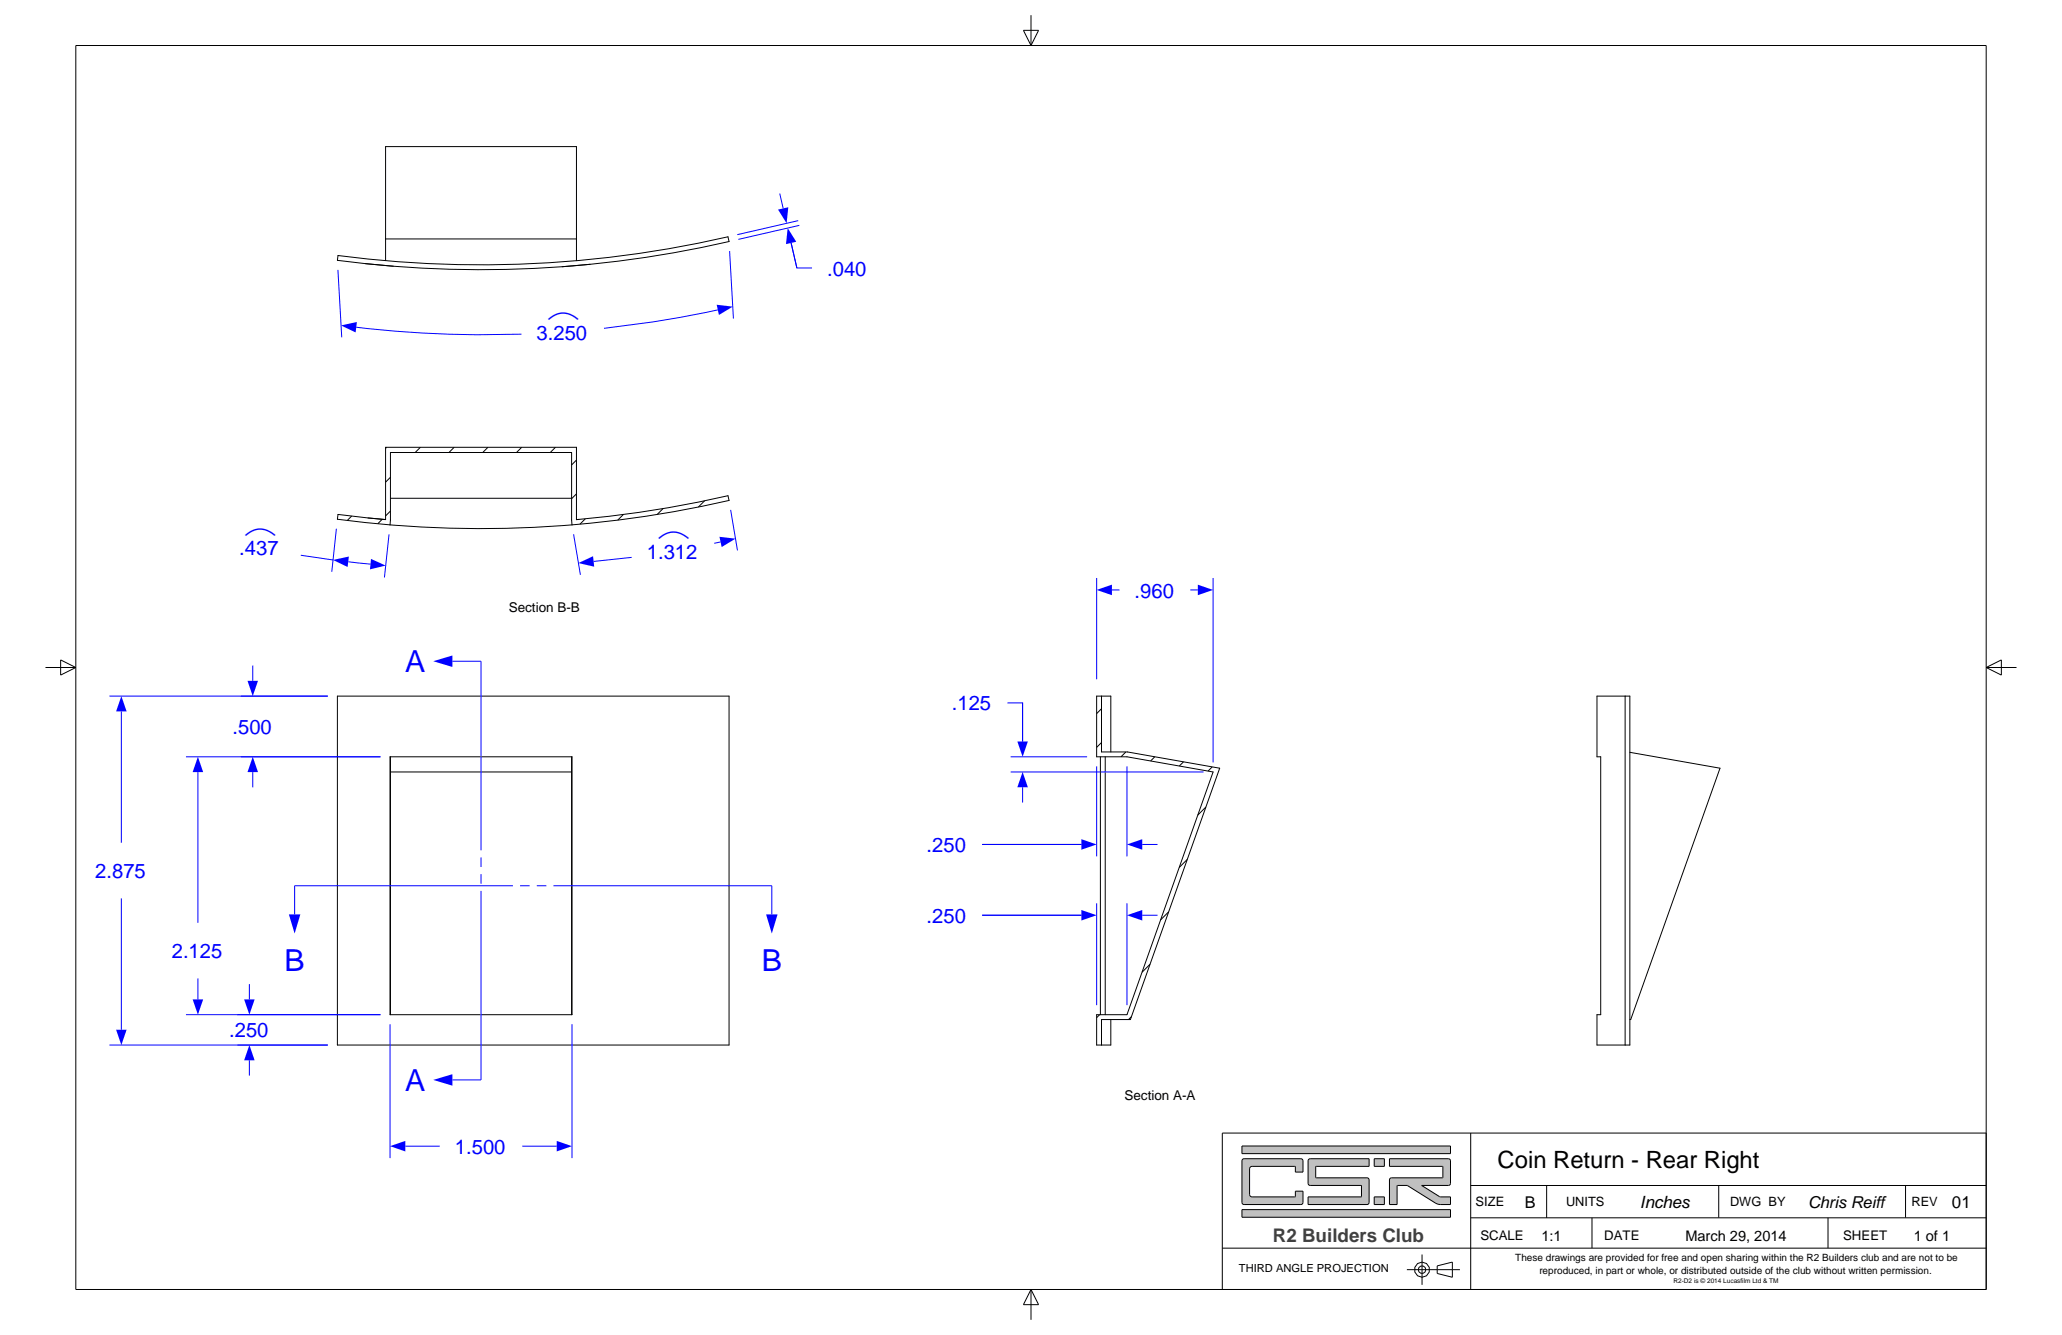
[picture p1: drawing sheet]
<svg xmlns="http://www.w3.org/2000/svg" width="432mm" height="279mm" viewBox="0 0 432 279" stroke-linecap="round" stroke-linejoin="round" font-family="sans-serif">
<path d="M70.7 145.7h82v73h-82zM81.7 158.4h38.1v54h-38.1zM81.8 158.4v54M119.7 158.4v54M81.8 161.6h37.9" fill="none" stroke="#000" stroke-width=".21"/>
<path d="M100.7 138.4v39.6M100.7 179.5v2M100.7 183v2M100.7 186.5v39.5" fill="none" stroke="#00f" stroke-width=".21"/>
<path d="M90.7 226l4-1.2v2.4z" fill="#00f"/>
<path d="M94.7 226h6" fill="none" stroke="#00f" stroke-width=".21"/>
<path d="M90.7 138.4l4-1.2v2.4z" fill="#00f"/>
<path d="M94.7 138.4h6M61.7 185.4h45.7M108.9 185.4h2M112.4 185.4h2M115.9 185.4h45.7" fill="none" stroke="#00f" stroke-width=".21"/>
<path d="M160.4 191.4h2.4l-1.2 4z" fill="#00f"/>
<path d="M161.6 185.4v6" fill="none" stroke="#00f" stroke-width=".21"/>
<path d="M60.5 191.4h2.4l-1.2 4z" fill="#00f"/>
<path d="M61.7 185.4v6" fill="none" stroke="#00f" stroke-width=".21"/>
<path d="M41.4 158.4l1.1 3.2h-2.2z" fill="#00f"/>
<path d="M41.4 161.6v31.5" fill="none" stroke="#00f" stroke-width=".21"/>
<path d="M40.3 209.2h2.2l-1.1 3.2z" fill="#00f"/>
<path d="M38.9 158.4h40.8M38.9 212.4h40.8M41.4 204.8v4.4" fill="none" stroke="#00f" stroke-width=".21"/>
<path d="M81.7 239.9l3.2-1.1v2.2z" fill="#00f"/>
<path d="M84.9 239.9h7.2" fill="none" stroke="#00f" stroke-width=".21"/>
<path d="M116.6 238.8l3.2 1.1-3.2 1.1z" fill="#00f"/>
<path d="M81.7 214.4v28M119.8 214.4v28M109.4 239.9h7.2" fill="none" stroke="#00f" stroke-width=".21"/>
<path d="M25.4 145.7l1.1 3.2h-2.2z" fill="#00f"/>
<path d="M25.4 148.9v27.5" fill="none" stroke="#00f" stroke-width=".21"/>
<path d="M24.3 215.5h2.2l-1.1 3.2z" fill="#00f"/>
<path d="M22.9 145.7h45.8M25.4 188v27.5M22.9 218.7h45.8" fill="none" stroke="#00f" stroke-width=".21"/>
<path d="M51.8 142.5h2.2l-1.1 3.2z" fill="#00f"/>
<path d="M52.9 139.3v3.2" fill="none" stroke="#00f" stroke-width=".21"/>
<path d="M52.9 158.4l1.1 3.2h-2.2z" fill="#00f"/>
<path d="M50.4 145.7h18.3M50.4 158.4h29.3M52.9 161.6v3.2" fill="none" stroke="#00f" stroke-width=".21"/>
<path d="M51.1 209.2h2.2l-1.1 3.2z" fill="#00f"/>
<path d="M52.2 206v3.2" fill="none" stroke="#00f" stroke-width=".21"/>
<path d="M52.2 218.7l1.1 3.2h-2.2z" fill="#00f"/>
<path d="M49.7 212.4h30M49.7 218.7h19M52.2 221.9v3.2" fill="none" stroke="#00f" stroke-width=".21"/>
<path d="M70.8 53.5a230.8 230.8 0 0 0 81.6-3.9l.3 1a231.8 231.8 0 0 1-82 3.9zM76.5 55.2l5.9 .5M80.7 54.5v-23.8h40v23.9M80.7 50h40M123.6 55.3l-5.9 .5" fill="none" stroke="#000" stroke-width=".21"/>
<path d="M71.4 68.1l3.3-.7-.2 2.2z" fill="#00f"/>
<path d="M74.6 68.5a228 228 0 0 0 34.6 1.4" fill="none" stroke="#00f" stroke-width=".21"/>
<path d="M150.1 63.8l3.3 .4-2.9 1.7z" fill="#00f"/>
<path d="M70.8 56.5l.8 14.1M152.8 52.5l.8 14.2M165.7 50.8l1.2 5.3h3.1M150.3 64.9a222.9 222.9 0 0 1-23.8 3.8" fill="none" stroke="#00f" stroke-width=".21"/>
<path d="M162.9 43.9l2.2-.5-.4 3.3z" fill="#00f"/>
<path d="M163.3 40.5l.7 3.1" fill="none" stroke="#00f" stroke-width=".21"/>
<path d="M164.9 47.7l1.8 2.9-2.1 .5z" fill="#00f"/>
<path d="M165.7 50.8l1.2 5.3M167.2 46.2l-12.8 2.9M167.4 47.2l-12.8 2.9M211 147.1h3.1v8.1" fill="none" stroke="#00f" stroke-width=".21"/>
<g fill="none" stroke="#000" stroke-width=".21">
<path d="M230.4 158.4v54M230.7 145.7h1.9v11.7M230.7 145.7h-1.1v12.7h6.4l18 3.2-18 50.8h-6.4v6.3h1.1M230.7 145.7v11.7h5.4l19.3 3.4-18.7 52.6h-6v5.3M230.7 155.4l-1.1 1M230.7 148.3l-1.1 1M231.4 158.4v54M235.8 157.4l-1.1 1M241.8 158.4l-.9 .9M247.8 159.4l-.8 .9M340.3 145.7h-5.9v12.7h.8v54h-.8v6.3h5.9M340.3 145.7v73"/>
<path d="M340.3 145.7h1v73h-1M341.3 157.5l18.9 3.3-18.7 52.6h-.2M248.6 179.9l-1.7 1.7M252.5 168.9l-1.7 1.7M253.8 160.5l-.8 .9M244.7 190.8l-1.7 1.7M230.3 212.4l-.7 .6M232.6 213.4v5.3h-1.9M236.9 212.8l-.6 .6M240.8 201.8l-1.7 1.7"/>
</g>
<path d="M213 155.2h2.2l-1.1 3.2z" fill="#00f"/>
<path d="M214.1 147.1v8.1" fill="none" stroke="#00f" stroke-width=".21"/>
<path d="M214.1 161.6l1.1 3.2h-2.2z" fill="#00f"/>
<path d="M211.6 158.4h16M211.6 161.6h40.4M214.1 164.8v3.2" fill="none" stroke="#00f" stroke-width=".21"/>
<path d="M229.6 123.5l3.2-1.1v2.2z" fill="#00f"/>
<path d="M232.8 123.5h1.6" fill="none" stroke="#00f" stroke-width=".21"/>
<path d="M250.8 122.4l3.2 1.1-3.2 1.1z" fill="#00f"/>
<path d="M229.6 121v21.2M249.2 123.5h1.6M254 121v38.6M205.7 176.7h20.7" fill="none" stroke="#00f" stroke-width=".21"/>
<path d="M226.4 175.6l3.2 1.1-3.2 1.1z" fill="#00f"/>
<path d="M205.7 176.7h20.7" fill="none" stroke="#00f" stroke-width=".21"/>
<path d="M236 176.7l3.2-1.1v2.2z" fill="#00f"/>
<path d="M229.6 160.4v18.8M236 160.4v18.8M239.2 176.7h3.2M205.7 191.6h20.7" fill="none" stroke="#00f" stroke-width=".21"/>
<path d="M226.4 190.5l3.2 1.1-3.2 1.1z" fill="#00f"/>
<path d="M205.7 191.6h20.7" fill="none" stroke="#00f" stroke-width=".21"/>
<path d="M236 191.6l3.2-1.1v2.2z" fill="#00f"/>
<path d="M229.6 189.1v21.3M236 189.1v21.3M239.2 191.6h3.2" fill="none" stroke="#00f" stroke-width=".21"/>
<g fill="none" stroke="#000" stroke-width=".21">
<path d="M81 93.6l-.3 .2M81.8 99.9l-1.1 1M88 93.6l-1.1 1.1M95.1 93.6l-1.1 1.1M102.2 93.6l-1.1 1.1M109.2 93.6l-1 1.1M116.3 93.6l-1.1 1.1M120.7 96.3l-1 1M73.6 108l-.9 .9M77.1 108.4l3.6 .3M80 108.7l-.9 .9M80.7 108.8l-9.9-1.1-.1 1 11 1.2"/>
<path d="M80.7 108.8v-15.2h40v15.2M81.7 109.9a231.8 231.8 0 0 0 38.1 0M81.7 109.9l.1-15.2h37.9l.1 15.2M81.8 104.3h37.9M81.8 107l-1.1 1M120.7 108.8a230.7 230.7 0 0 0 31.7-5.1l.3 1a231.8 231.8 0 0 1-32.9 5.2M120.7 103.4l-1 1M121.2 108.7h-.5M122.6 108.6l-1.2 1.1M130.6 107.7l-1.2 1.2M138.9 106.4l-1.3 1.3M147.6 104.8l-1.4 1.3"/>
</g>
<path d="M121.1 117.8l3.1-1.4 .2 2.2z" fill="#00f"/>
<path d="M132.3 116.7l-8 .8" fill="none" stroke="#00f" stroke-width=".21"/>
<path d="M150.7 112.3l3.3 .4-2.9 1.8z" fill="#00f"/>
<path d="M120.1 111.8l1.4 8.5M150.9 113.4l-1.3 .3M153 106.7l1.4 8.5" fill="none" stroke="#00f" stroke-width=".21"/>
<path d="M69.7 117.2l3.4-.7-.3 2.2z" fill="#00f"/>
<path d="M72.9 117.6l2.3 .2" fill="none" stroke="#00f" stroke-width=".21"/>
<path d="M77.7 117l3.1 1.4-3.3 .8z" fill="#00f"/>
<path d="M63 116.2l6.7 1M70.4 110.7l-.9 9M75.2 117.8l2.4 .3M81.5 111.8l-1 9.1" fill="none" stroke="#00f" stroke-width=".21"/>
<path d="M15.9 9.5h400v260.4h-400zM214.3 6.4h3.2l-1.6 3.1zM215.9 3.2v6.3M9.5 139.7h6.4M12.7 138.1l3.2 1.6-3.2 1.6zM415.9 139.7h6.4M415.9 139.7l3.2-1.6v3.2zM215.9 269.9v6.3M215.9 269.9l1.6 3.1h-3.2z" fill="none" stroke="#000" stroke-width=".21"/>
<path d="M260.1 253.2v1.6h43.6v-1.6zM260.1 239.8v1.6h43.6v-1.6zM260.2 242.6l.3-.1 12.2 .1 .2 .3v2.4h-1.6l-.1-1.2-9.3 .1-.2 .4v5.4l.1 .3 .4 .2h9l.1-1.2h1.6l-.1 2.6-.4 .2-12.2-.1-.1-.4v-8.6zM291 242.5v1.6h11l.1 .1v2.3l-10.9 .1-.2 .3v5.2h1.6v-3.9l.1-.1h2l6.3 3.9 2.7 .1v-1.6h-2.2l-3.8-2.4h5.6l.3-.1 .1-.3v-4.7l-.1-.4zM274 242.6l-.1 .4v4.7l.2 .3 10.9 .1 .1 2.3-.1 .1h-11.1v1.6h12.4l.3-.2 .1-5-.2-.3-10.9-.1-.1-2.3 .1-.1h11.1v-1.6h-12.3zM287.8 250.5v1.6h2.1v-1.6zM287.8 242.5v1.6h2.1v-1.6z" fill-rule="evenodd" fill="#c0c0c0"/>
<g fill="none" stroke="#000" stroke-width=".21">
<path d="M256 237.1h159.9v32.8h-159.9zM260.1 239.8h43.6v1.6h-43.6zM308 237.1v32.8M260.1 253.2h43.6v1.6h-43.6zM260.2 242.6l.3-.1 12.2 .1 .2 .3v2.4h-1.6l-.1-1.2-9.3 .1-.2 .4v5.4l.1 .3 .4 .2h9l.1-1.2h1.6l-.1 2.6-.4 .2-12.2-.1-.1-.4v-8.6zM274 242.6l.4-.1h12.3v1.6h-11.1l-.1 .1 .1 2.3 10.9 .1 .2 .4-.1 4.9-.3 .2h-12.4v-1.6h11.1l.1-.1-.1-2.3-10.9-.1-.2-.3v-4.7zM287.8 242.5h2.1v1.6h-2.1zM287.8 250.5h2.1v1.6h-2.1zM291 242.5l12.6 .1 .1 .4v4.7l-.1 .3-.3 .1h-5.6l3.8 2.4h2.2v1.6h-2.1l-.8-.2-6.1-3.8h-2.1v4h-1.6v-5.2l.2-.3 10.8-.1 .1-.1v-2.3h-11.1zM308 248.1h107.9M308 254.9h107.9M323.9 248.1v6.8"/>
<path d="M333.4 254.9v6.3M359.9 248.1v6.7M382.8 254.9v6.3M399 248.1v6.7M256 261.2h159.9M294.6 265.7h11.1M297.8 262.6v6.3M301 264.9l3.1-.8v3.2l-3.1-.8z"/>
<circle cx="297.8" cy="265.7" r=".79"/>
<circle cx="297.8" cy="265.7" r="1.59"/>
</g>
<g font-size="6.3" fill="#00f">
<text x="84.8" y="140.6">A</text>
<text x="59.6" y="203.3">B</text>
<text x="159.5" y="203.3">B</text>
<text x="84.8" y="228.2">A</text>
</g>
<text font-size="5" x="313.6" y="244.4">Coin Return - Rear Right</text>
<g font-size="4.2" fill="#00f">
<text x="173.2" y="57.7">.040</text>
<text x="114.4" y="65.5">t</text>
<text x="112.4" y="71.1">3.250</text>
<text x="50.9" y="110.7">t</text>
<text x="137.5" y="111.4">t</text>
<text x="50.1" y="116.2">.437</text>
<text x="135.5" y="116.9">1.312</text>
<text x="237.6" y="125.1">.960</text>
<text x="199.3" y="148.7">.125</text>
<text x="48.7" y="153.6">.500</text>
<text x="194" y="178.3">.250</text>
<text x="19.9" y="183.8">2.875</text>
<text x="194" y="193.1">.250</text>
<text x="36" y="200.5">2.125</text>
<text x="48" y="217.1">.250</text>
<text x="95.3" y="241.5">1.500</text>
</g>
<text font-size="3.9" fill="#404040" x="266.6" y="259.9">R2 Builders Club</text>
<g font-size="3.5">
<text x="343.4" y="252.9">Inches</text>
<text x="408.8" y="252.9">01</text>
</g>
<g font-size="3.4">
<text x="319.3" y="252.8">B</text>
<text x="378.6" y="252.8">Chris Reiff</text>
</g>
<g font-size="3.1">
<text x="322.8" y="259.7">1:1</text>
<text x="352.9" y="259.7">March 29, 2014</text>
<text x="400.7" y="259.7">1 of 1</text>
</g>
<g font-size="2.8">
<text x="106.5" y="128">Section B-B</text>
<text x="235.5" y="230.3">Section A-A</text>
<text x="310" y="259.5">SCALE</text>
<text x="335.9" y="259.5">DATE</text>
<text x="386" y="259.5">SHEET</text>
</g>
<g font-size="2.7">
<text x="309" y="252.5">SIZE</text>
<text x="327.9" y="252.4">UNITS</text>
<text x="362.3" y="252.4">DWG BY</text>
<text x="400.3" y="252.4">REV</text>
</g>
<text font-size="2.3" x="259.4" y="266.2">THIRD ANGLE PROJECTION</text>
<g font-size="2.1">
<text x="317.3" y="264">These drawings are provided for free and open sharing within the R2 Builders club and are not to be</text>
<text x="322.3" y="266.6">reproduced, in part or whole, or distributed outside of the club without written permission.</text>
</g>
<text font-size="1.4" x="350.5" y="268.6">R2-D2 is © 2014 Lucasfilm Ltd &amp; TM</text>
</svg>
